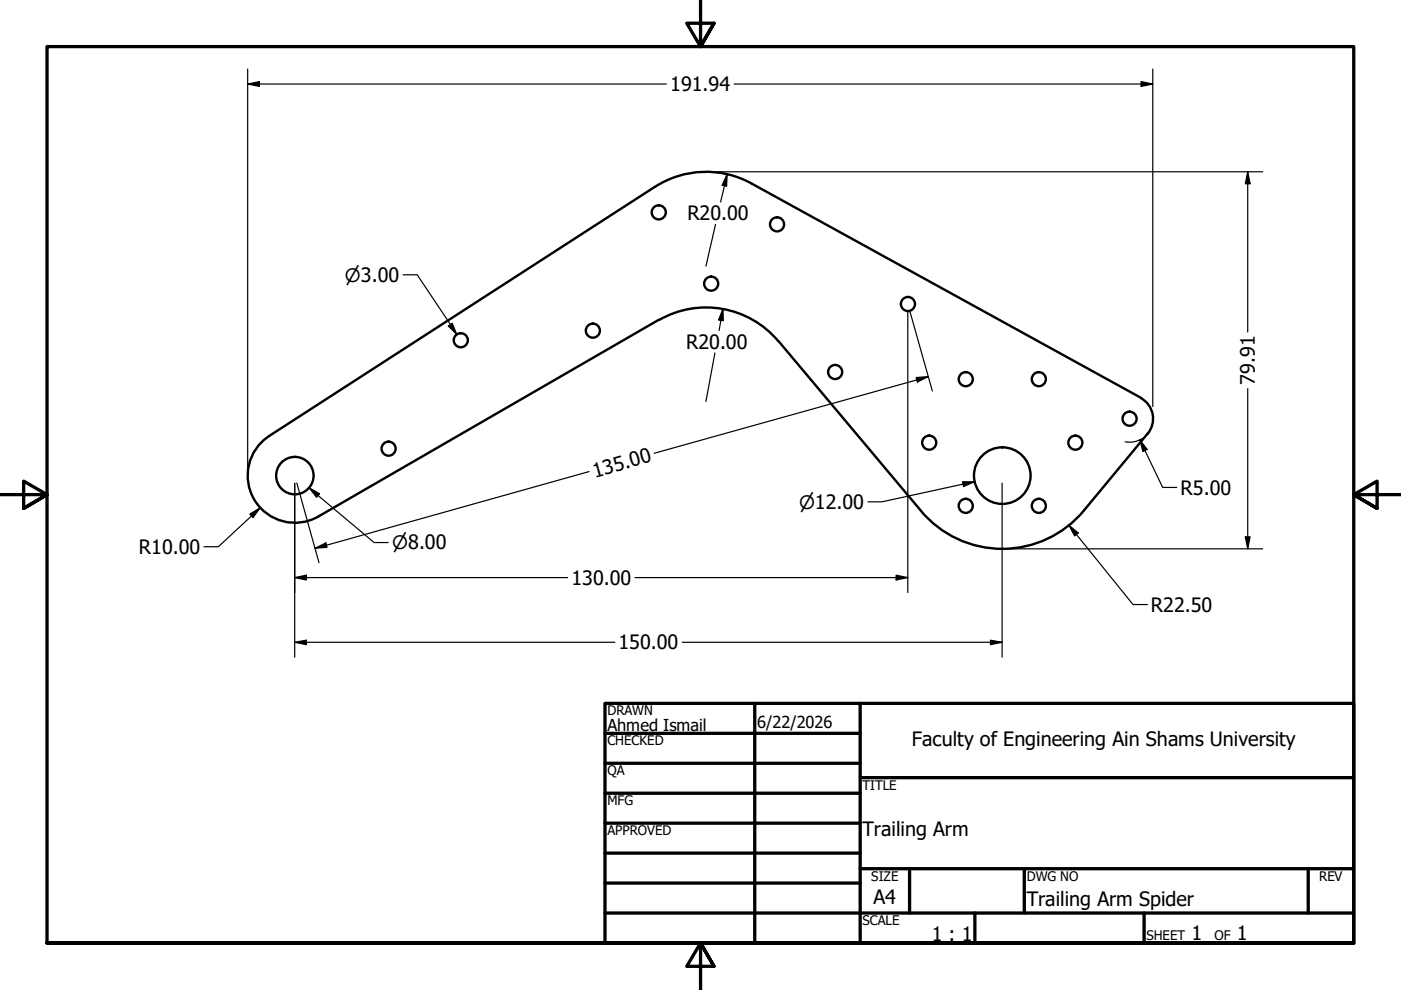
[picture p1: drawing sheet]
<svg xmlns="http://www.w3.org/2000/svg" width="297mm" height="210mm" viewBox="0 0 297 210" stroke-linecap="round" stroke-linejoin="round" font-family="sans-serif">
<!-- layer: Visible (ANSI) -->
<g fill="none" stroke="#000" stroke-width=".51">
<path d="M139.7 67.8l-72.2 41.7M139.7 67.9a20 20 0 0 1 25.3 4.4M165 72.3l30.3 36M241.9 84.4a5 5 0 0 1 1.4 7.6M241.9 84.4l-82.6-45.5a20 20 0 0 0-20.4 .7l-81.8 52.8a10 10 0 0 0-3.1 13.6 10 10 0 0 0 13.5 3.5M243.3 91.9l-13.5 16.3M229.8 108.3a22.5 22.5 0 0 1-34.5 0"/>
<circle cx="139.7" cy="45" r="1.49"/>
<circle cx="164.8" cy="47.6" r="1.49"/>
<circle cx="97.7" cy="72.1" r="1.49"/>
<circle cx="125.7" cy="70.1" r="1.49"/>
<circle cx="150.8" cy="60.1" r="1.49"/>
<circle cx="177.1" cy="78.9" r="1.49"/>
<circle cx="192.5" cy="64.5" r="1.49"/>
<circle cx="82.4" cy="95.1" r="1.49"/>
<circle cx="197" cy="93.9" r="1.49"/>
<circle cx="204.8" cy="80.4" r="1.49"/>
<circle cx="220.2" cy="80.4" r="1.49"/>
<circle cx="228" cy="93.9" r="1.49"/>
<circle cx="239.5" cy="88.8" r="1.49"/>
<circle cx="62.5" cy="100.8" r="4"/>
<circle cx="204.8" cy="107.3" r="1.49"/>
<circle cx="212.5" cy="100.8" r="6"/>
<circle cx="220.2" cy="107.3" r="1.49"/>
</g>
<!-- layer: Border (ANSI) -->
<g fill="none" stroke="#000" stroke-width=".7">
<path d="M148.5 -.1v10l-2.9-5h5.8l-2.9 5 2.9-5M0 104.9h10l-5-2.9v5.8l5-2.9-5 2.9M297 104.9h-10l5-2.9v5.8l-5-2.9 5 2.9M128.3 149.1h158.7v50.8h-158.7zM128.3 155.5h54.1M160 149.1v50.8M182.4 149.1v50.8M128.3 161.8h54.1M128.3 168.2h54.1M128.3 174.5h54.1M182.4 164.9h104.6M10 199.9v-190h277v190h-277h277"/>
<path d="M128.3 180.9h54.1M128.3 187.2h54.1M128.3 193.6h158.7M182.4 184.2h104.6M192.8 184.2v9.4M206.7 193.6v6.3M217.2 184.2v9.4M242.6 193.6v6.3M277.4 184.2v9.4M151.4 204.9l-2.9-5 2.9 5h-5.8l2.9-5v10"/>
</g>
<!-- layer: Dimension (ANSI) -->
<g fill="none" stroke="#000" stroke-width=".25">
<path d="M52.5 17.8l2.5-.5v1zM52.5 17.8h88.8M52.5 14.6v84.6M155.6 17.8h88.8M241.9 17.3l2.5 .5-2.5 .5zM244.4 14.6v71.6M150.6 36.4h117.1M154.2 36.9l-.1 2.6-1-.2zM154.2 36.9l-1.4 5.9M264.5 36.4l.5 2.6h-1zM264.5 36.4v34M85.5 58.3h3l8.3 12.6"/>
<path d="M151.7 47.6l-2 8.8M95.1 69.1l.8-.5 .9 2.3zM151.6 74.8l-1.9 10.3M153.3 65.4l.1 2.6-1.1-.1zM153.3 65.4l-.8 4.7M192.5 66.1v59.5M192.9 66l4.8 16.9M196.8 79.9l-58.1 16.2M124.9 100l-58.1 16.2M194.2 80l2.6-.1-2.3 1.1zM241.7 93.3l1.5 2-.9 .4zM241.7 93.3l4.8 10h3"/>
<path d="M242.1 93l-1.7 .7h-1.8M264.5 82.4v34M53 109l2.2-1.3-1.5 2zM55.2 107.7l-8.9 8.2h-3.1M62.5 102.5v36.9M62.9 102.4l4.7 16.9M65.5 103.4l2.3 1.3-.7 .7zM65.5 103.4l13.8 11.6h3M66.8 116.2l2.3-1.1 .2 .9zM204.1 102.1h2.5l-2.3 1.1zM206.6 102.1l-19.6 4.3h-3M212.5 102.5v36.9"/>
<path d="M214.1 116.4h53.6M226.6 111.4l2 1.6-.8 .6zM226.6 111.4l13.6 16.8h3.1M264 113.8h1l-.5 2.6zM62.5 136.2l2.5-.5v1zM62.5 122.5l2.5-.5v1zM62.5 136.2h67.9M62.5 122.5h57.8M134.6 122.5h57.9M144.7 136.2h67.8M190 122l2.5 .5-2.5 .5zM210 135.7l2.5 .5-2.5 .5z"/>
</g>
<g fill="#000">
<path d="M52.5 17.8l2.5-.5v1zM241.9 17.3l2.5 .5-2.5 .5zM154.2 36.9l-.1 2.6-1-.2zM264.5 36.4l.5 2.6h-1zM95.1 69.1l.8-.5 .9 2.3zM153.3 65.4l.1 2.6-1.1-.1zM194.2 80l2.6-.1-2.3 1.1zM241.7 93.3l1.5 2-.9 .4zM53 109l2.2-1.3-1.5 2zM65.5 103.4l2.3 1.3-.7 .7zM66.8 116.2l2.3-1.1 .2 .9zM204.1 102.1h2.5l-2.3 1.1z"/>
<path d="M226.6 111.4l2 1.6-.8 .6zM264 113.8h1l-.5 2.6zM62.5 136.2l2.5-.5v1zM62.5 122.5l2.5-.5v1zM190 122l2.5 .5-2.5 .5zM210 135.7l2.5 .5-2.5 .5z"/>
</g>
<g font-size="4.2">
<text x="142.1" y="19.3">191.94</text>
<text x="145.7" y="46.7">R20.00</text>
<text x="145.5" y="74">R20.00</text>
<text x="266.1" y="81.6" transform="rotate(-90 266.1 81.6)">79.91</text>
<text x="126.1" y="101.3" transform="rotate(-16 126.1 101.3)">135.00</text>
<text x="250.3" y="104.9">R5.00</text>
<text x="29.5" y="117.4">R10.00</text>
<text x="121.2" y="124">130.00</text>
<text x="244" y="129.7">R22.50</text>
<text x="131.1" y="137.7">150.00</text>
<text x="193.4" y="158.2">Faculty of Engineering Ain Shams University</text>
<text x="182.9" y="177.2">Trailing Arm</text>
<text x="185.2" y="191.7">A4</text>
<text x="217.7" y="192.2">Trailing Arm Spider</text>
<text x="197.5" y="199.4">1 : 1</text>
<text x="252.6" y="199.4">1</text>
<text x="262.3" y="199.4">1</text>
</g>
<g font-size="3.9">
<text x="73.1" y="59.7">⌀3.00</text>
<text x="169.4" y="107.9">⌀12.00</text>
<text x="83.1" y="116.5">⌀8.00</text>
</g>
<g font-size="3.5">
<text x="128.8" y="154.9">Ahmed Ismail</text>
<text x="160.5" y="154.4">6/22/2026</text>
</g>
<g font-size="2.8">
<text x="128.8" y="151.7">DRAWN</text>
<text x="128.8" y="158">CHECKED</text>
<text x="128.8" y="164.4">QA</text>
<text x="182.9" y="167.4">TITLE</text>
<text x="128.8" y="170.7">MFG</text>
<text x="128.8" y="177.1">APPROVED</text>
<text x="184.7" y="186.7">SIZE</text>
<text x="217.7" y="186.7">DWG NO</text>
<text x="279.7" y="186.7">REV</text>
<text x="182.9" y="196.1">SCALE</text>
<text x="243.1" y="199.4">SHEET</text>
<text x="257.5" y="199.4">OF</text>
</g>
</svg>
